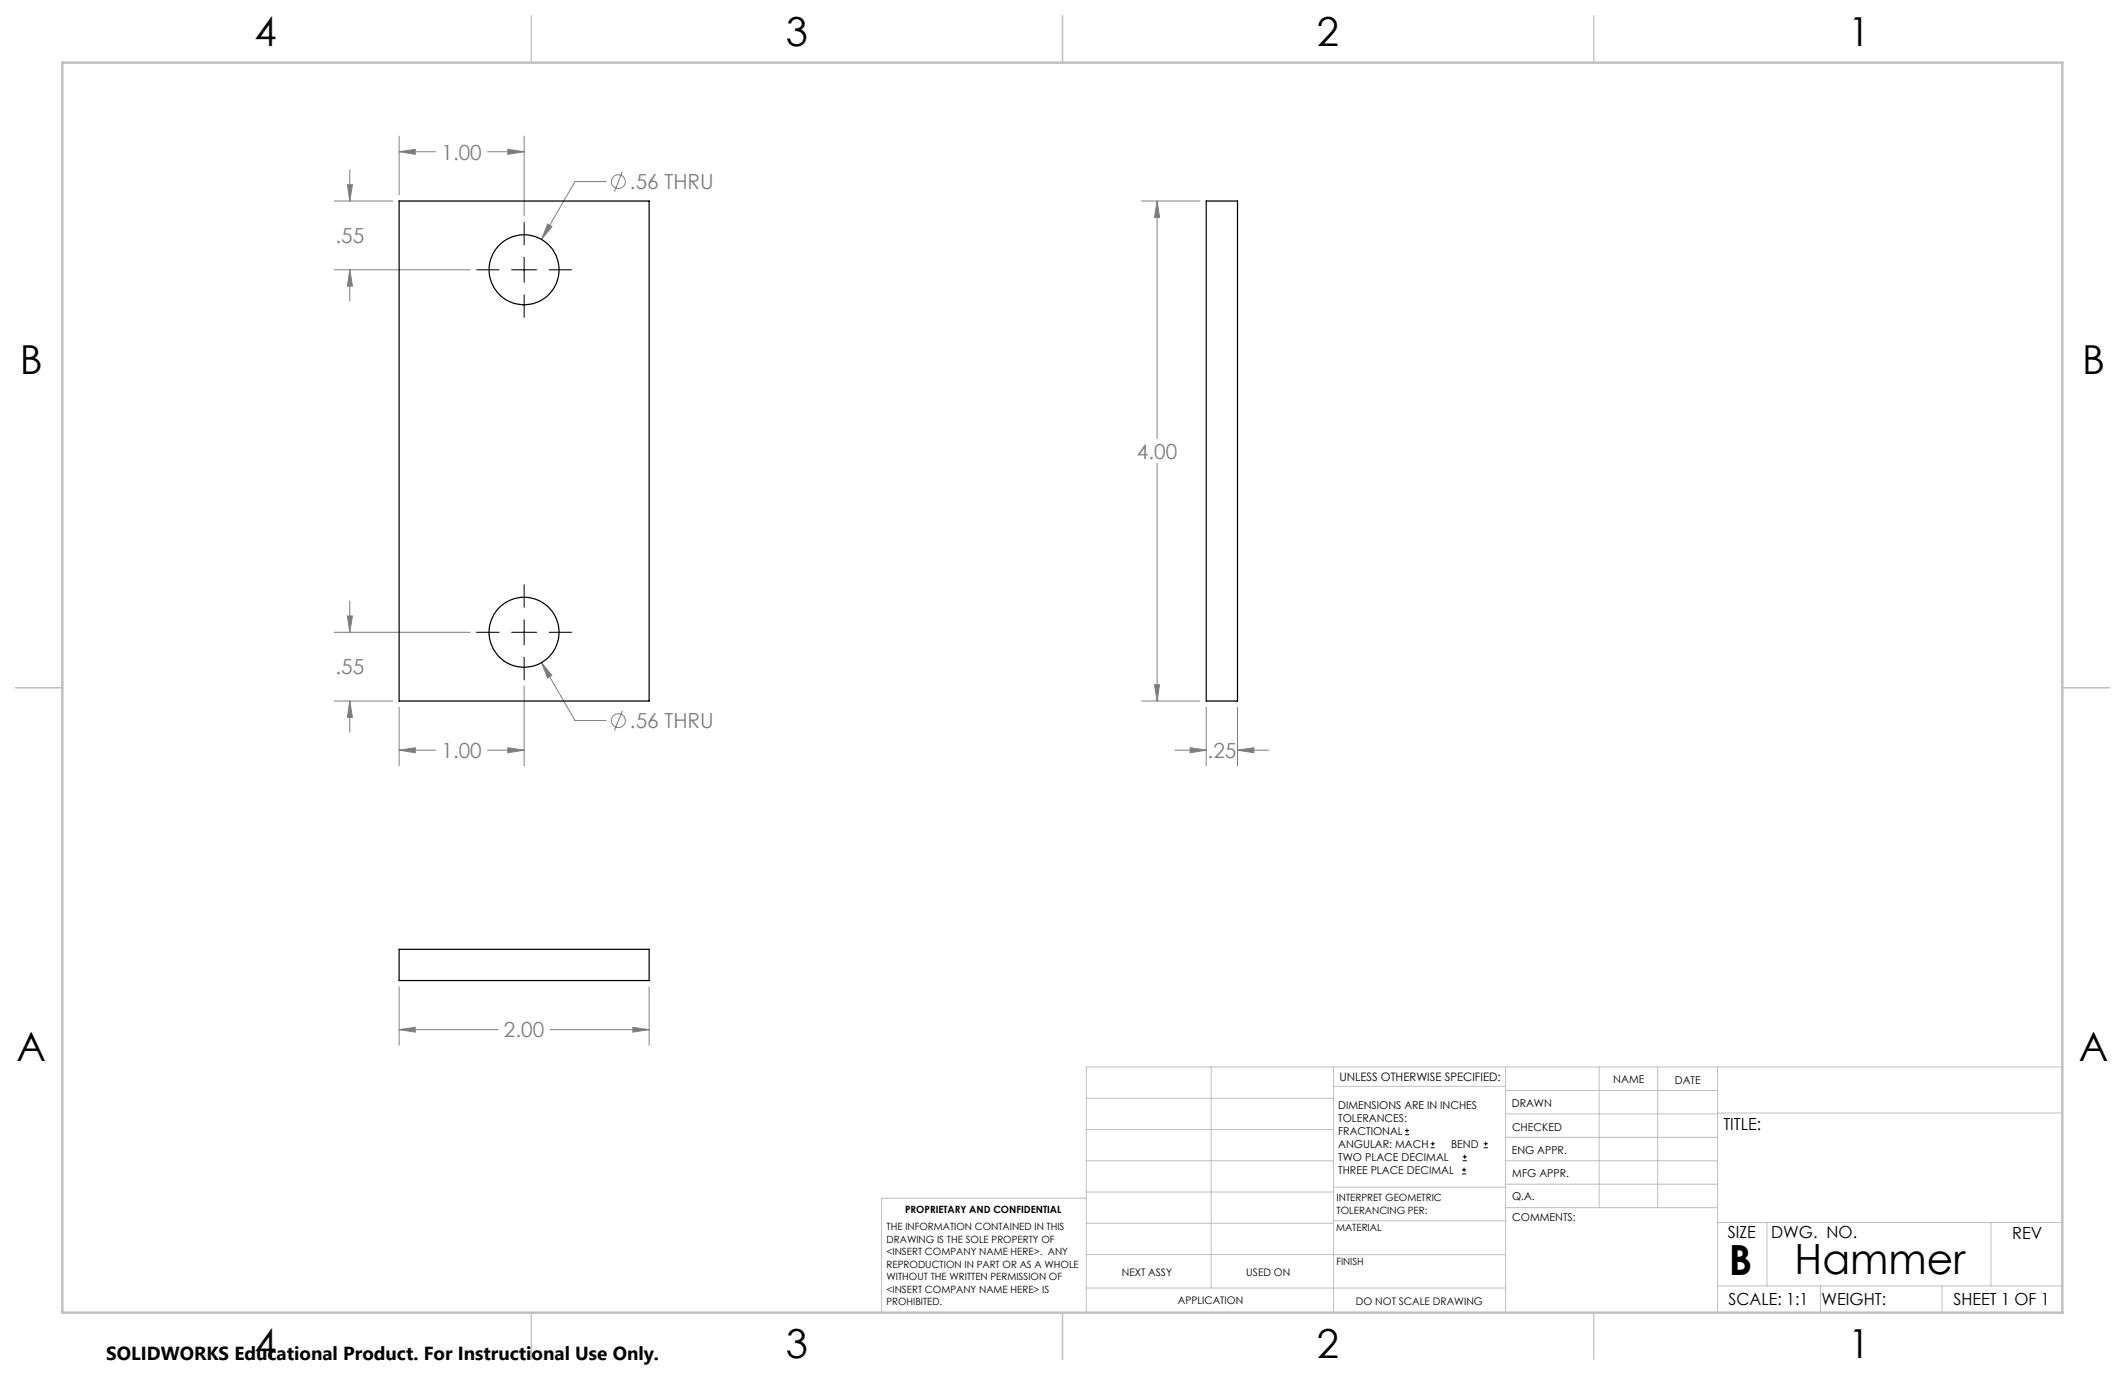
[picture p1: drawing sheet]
<svg xmlns="http://www.w3.org/2000/svg" width="432mm" height="279mm" viewBox="0 0 432 279" stroke-linecap="round" stroke-linejoin="round" font-family="sans-serif">
<g fill="none" stroke="#808080" stroke-width=".2">
<path d="M70.6 37.5h1l-.5 3.4zM71.1 34.5v6.4M81.1 30.8l3.3-.5v1.1zM81.1 27.7v11.9M81.1 30.8h7.4M99.1 30.8h7.4M103.2 30.3l3.3 .5-3.3 .6zM106.5 27.7v16.2M123.2 36.9h-6.4l-6.8 11.7M126.5 34.9l-1.7 4M67.9 54.8h27.7M67.9 40.9h11.9"/>
<path d="M71.1 54.8l.5 3.3h-1zM71.1 54.8v6.4M111.3 45.5l.8 .5-2.1 2.6zM232 40.9h11.8M235.1 40.9l.5 3.3h-1zM235.1 40.9v48.2M235.1 94.2v48.3M67.9 128.5h27.7M70.6 125.2h1l-.5 3.3zM71.1 122.1v6.4M106.5 139.4v16.2M110 134.7l2.1 2.5-.8 .6z"/>
<path d="M110 134.7l6.8 11.7h6.4M234.6 139.1h1l-.5 3.4zM67.9 142.5h11.9M71.1 142.5l.5 3.3h-1zM71.1 142.5v6.3M81.1 152.4l3.3-.5v1.1zM81.1 143.7v11.9M81.1 152.4h7.4M99.1 152.4h7.4M103.2 151.9l3.3 .5-3.3 .6zM126.5 144.4l-1.7 4M232 142.5h11.8"/>
<path d="M238.8 152.4h6.3M241.8 151.9l3.3 .5-3.3 .6zM245.1 143.7v11.9M251.5 152.4l3.3-.5v1.1zM251.5 152.4h6.3M251.5 143.7v11.9M81.1 209.2l3.3-.5v1zM81.1 200.5v11.9M81.1 209.2h20.1M111.8 209.2h20.1M128.6 208.7l3.3 .5-3.3 .5zM131.9 200.5v11.9"/>
<circle cx="125.7" cy="36.9" r="1.41"/>
<circle cx="125.6" cy="146.4" r="1.42"/>
</g>
<g fill="none" stroke="#000" stroke-width=".2">
<path d="M96.8 54.8h4.6M104 54.8h5M106.5 45.2v4.5M106.5 52.3v5.1M106.5 59.9v4.6M111.6 54.8h4.5M106.5 118.8v4.6M96.8 128.5h4.6M104 128.5h5M106.5 125.9v5.1M106.5 133.6v4.5M111.6 128.5h4.5"/>
<path d="M285.5 230.6h.8M285.5 229.7h.8M285.9 229.3v.9M290.7 233.2h.8M290.7 232.4h.8M291.1 232v.8M297.1 238.5h.8M297.1 237.7h.8M297.2 235.9h.9M297.2 235.1h.9M297.5 237.3v.8M297.6 234.6v.9"/>
<path d="M301.5 233.2h.8M301.5 232.4h.8M301.9 232v.8"/>
</g>
<g fill="none" stroke="#c0c0c0" stroke-width=".2">
<path d="M246.1 216.8v44.9M271 216.8v49.9M305.9 216.8v49.9M324.9 216.8v28.6M336.8 216.8v28.6M349 216.8v49.9M419.1 216.8h-198.4v49.9M220.7 235.9h50.3M220.7 229.5h50.3M220.7 223.2h50.3M271 220.7h34.9M305.9 231.1h43.1"/>
<path d="M305.9 226.3h43.1M305.9 221.6h43.1M305.9 235.9h43.1M349 226.2h70.1M220.7 248.6h50.3M220.7 242.2h50.3M220.7 254.9h50.3M220.7 243.5h-41.6v23.2M271 255h34.9M271 248.1h35M271 241.2h35M305.9 240.6h43.1"/>
<path d="M306 245.4h43M349 248.4h70.1M359.1 248.4v12.9M404.6 248.4v12.9M220.7 261.7h85.2M349 261.3h70.1M369.9 261.3v5.4M394.6 261.3v5.4"/>
</g>
<path d="M108 3.2v9.5M215.9 3.2v9.5M323.8 3.2v9.5M3.1 139.7h9.6M419.1 139.7h9.5M108 266.7v9.6M215.9 266.7v9.6M323.8 266.7v9.6" fill="none" stroke="#c0c0c0" stroke-width=".25"/>
<path d="M12.7 12.7h406.4v254h-406.4z" fill="none" stroke="#c0c0c0" stroke-width=".5"/>
<path d="M81.1 209.2l3.3-.5v1zM128.6 208.7l3.3 .5-3.3 .5zM111.3 45.5l-1.3 3.1 2.1-2.6zM110 134.7l1.3 3.1 .8-.6zM71.1 54.8l.5 3.3h-1zM70.6 37.5h1l-.5 3.4zM103.2 151.9l3.3 .5-3.3 .6zM81.1 152.4l3.3-.5v1.1zM70.6 125.2h1l-.5 3.3zM71.1 142.5l.5 3.3h-1zM103.2 30.3l3.3 .5-3.3 .6zM81.1 30.8l3.3-.5v1.1zM241.8 151.9l3.3 .5-3.3 .6zM251.5 152.4l3.3-.5v1.1zM234.6 139.1h1l-.5 3.4zM235.1 40.9l.5 3.3h-1z" fill="#808080"/>
<g fill="none" stroke="#000" stroke-width=".25">
<path d="M81.1 40.9h50.8v101.6h-50.8zM245.1 40.9h6.4v101.6h-6.4zM81.1 192.9h50.8v6.3h-50.8z"/>
<circle cx="106.5" cy="54.8" r="7.1"/>
<circle cx="106.5" cy="128.5" r="7.1"/>
</g>
<g font-size="8.5">
<text x="351.3" y="259">B</text>
<text x="364.6" y="258.9">Hammer</text>
</g>
<g font-size="8.1">
<text x="51.7" y="9.3">4</text>
<text x="159.7" y="9.3">3</text>
<text x="267.6" y="9.3">2</text>
<text x="375.6" y="9.3">1</text>
<text x="4" y="76">B</text>
<text x="423.1" y="76">B</text>
<text x="3.3" y="215.7">A</text>
<text x="422.4" y="215.7">A</text>
<text x="51.7" y="276">4</text>
<text x="159.7" y="276">3</text>
<text x="267.6" y="276">2</text>
<text x="375.6" y="276">1</text>
</g>
<g font-size="4.2" fill="#808080">
<text x="89.7" y="32.4">1.00</text>
<text x="128" y="38.4">.56 THRU</text>
<text x="68.2" y="49.4">.55</text>
<text x="231" y="93.2">4.00</text>
<text x="68.2" y="137">.55</text>
<text x="128" y="148">.56 THRU</text>
<text x="89.7" y="154">1.00</text>
<text x="245.4" y="154">.25</text>
<text x="102.4" y="210.8">2.00</text>
</g>
<text font-size="3.8" x="21.6" y="276.3">SOLIDWORKS Educational Product. For Instructional Use Only.</text>
<g font-size="3.4">
<text x="350.2" y="229.5">TITLE:</text>
<text x="351.1" y="251.6">SIZE</text>
<text x="359.9" y="251.6">DWG. NO.</text>
<text x="408.9" y="251.7">REV</text>
<text x="351.2" y="265.2">SCALE: 1:1</text>
<text x="370.1" y="265.3">WEIGHT:</text>
<text x="396.9" y="265.2">SHEET 1 OF 1</text>
</g>
<text font-size="2.4" x="272.2" y="219.7">UNLESS OTHERWISE SPECIFIED:</text>
<g font-size="2.2">
<text x="327.8" y="220.1">NAME</text>
<text x="340.3" y="220.2">DATE</text>
<text x="271.9" y="225.3">DIMENSIONS ARE IN INCHES</text>
<text x="271.9" y="227.9">TOLERANCES:</text>
<text x="307.2" y="224.9">DRAWN</text>
<text x="271.9" y="230.6">FRACTIONAL</text>
<text x="271.9" y="233.2">ANGULAR: MACH</text>
<text x="294.9" y="233.2">BEND</text>
<text x="307.3" y="229.8">CHECKED</text>
<text x="271.9" y="235.9">TWO PLACE DECIMAL</text>
<text x="271.9" y="238.5">THREE PLACE DECIMAL</text>
<text x="307.2" y="234.5">ENG APPR.</text>
<text x="307.3" y="239.2">MFG APPR.</text>
<text x="307.3" y="243.9">Q.A.</text>
<text x="307.3" y="248.1">COMMENTS:</text>
</g>
<g font-size="2.1">
<text x="227.9" y="259.2">NEXT ASSY</text>
<text x="253.3" y="259.2">USED ON</text>
<text x="239.3" y="265">APPLICATION</text>
<text x="275.5" y="265.1">DO NOT SCALE DRAWING</text>
</g>
<g font-size="2">
<text x="271.6" y="244.1">INTERPRET GEOMETRIC</text>
<text x="180.2" y="250">THE INFORMATION CONTAINED IN THIS</text>
<text x="183.9" y="246.4">PROPRIETARY AND CONFIDENTIAL</text>
<text x="271.5" y="250.2">MATERIAL</text>
<text x="271.6" y="246.6">TOLERANCING PER:</text>
<text x="180.2" y="252.5">DRAWING IS THE SOLE PROPERTY OF</text>
<text x="180.2" y="255.1">&lt;INSERT COMPANY NAME HERE&gt;. ANY</text>
<text x="180.2" y="257.6">REPRODUCTION IN PART OR AS A WHOLE</text>
<text x="271.5" y="257">FINISH</text>
<text x="180.2" y="260.1">WITHOUT THE WRITTEN PERMISSION OF</text>
<text x="180.2" y="262.6">&lt;INSERT COMPANY NAME HERE&gt; IS</text>
<text x="180.2" y="265.2">PROHIBITED.</text>
</g>
</svg>
